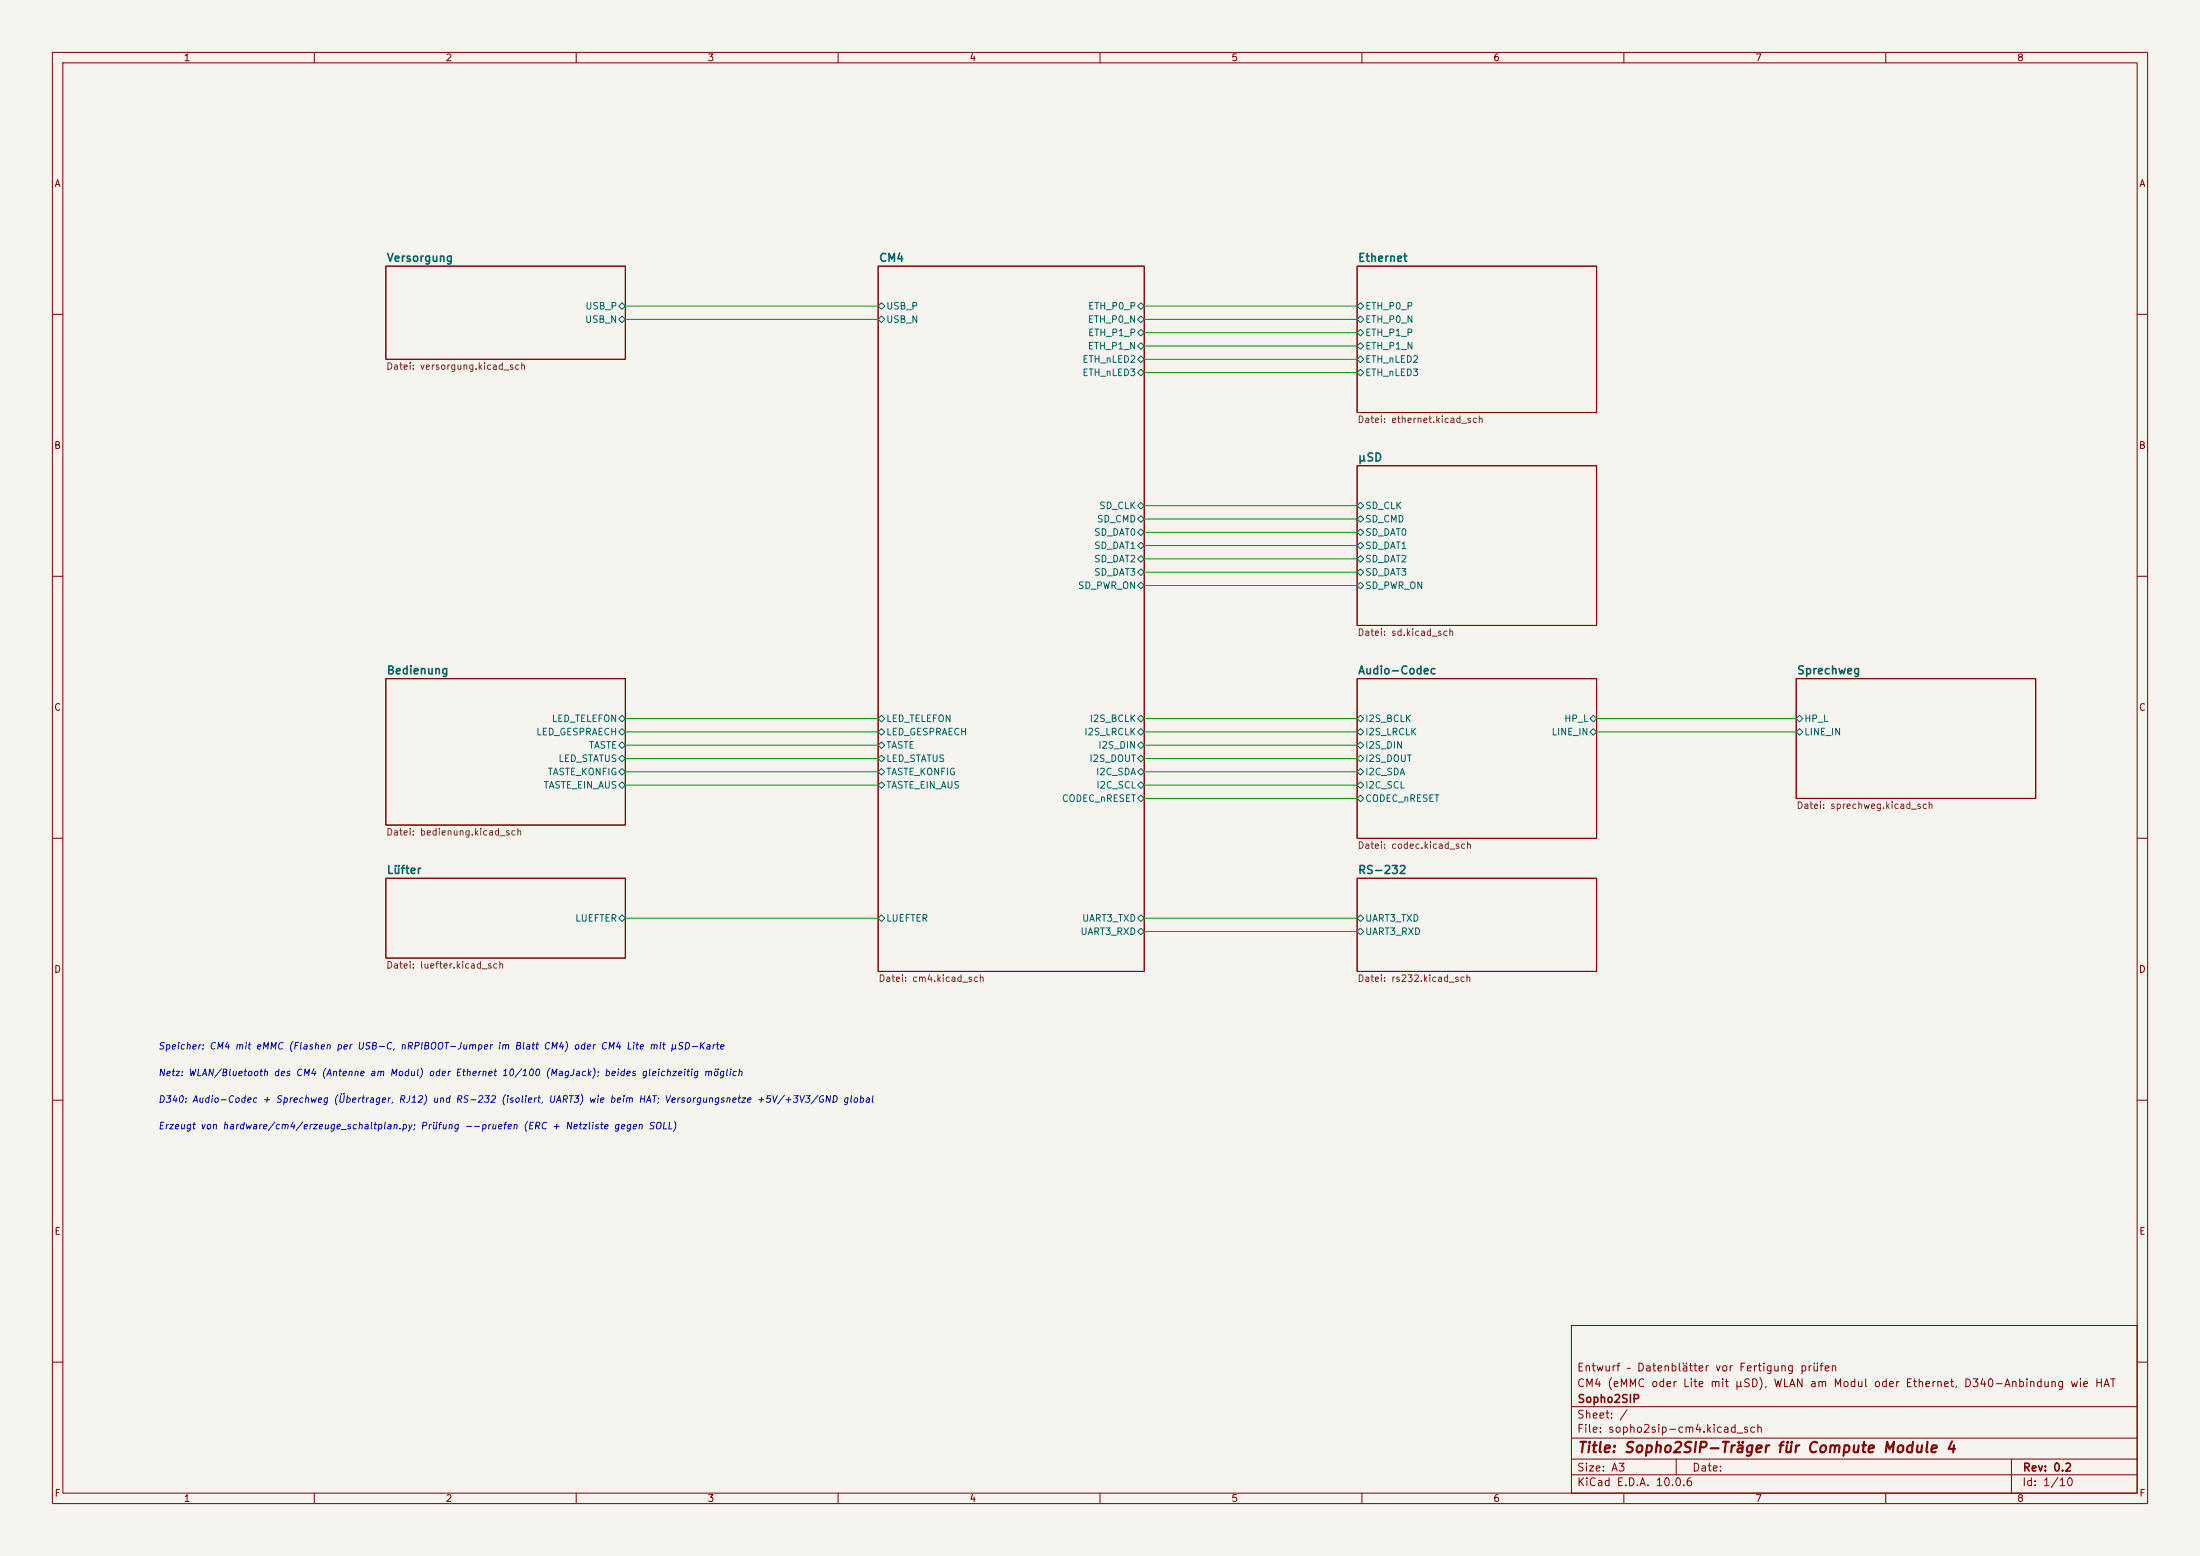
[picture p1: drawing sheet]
<svg xmlns="http://www.w3.org/2000/svg" width="420mm" height="297mm" viewBox="0 0 420 297" stroke-linecap="round" stroke-linejoin="round" font-family="sans-serif">
<path d="M0 0h420v297h-420z" fill="#f5f4ef" stroke="#f5f4ef" stroke-width=".19"/>
<g fill="none" stroke="#840000" stroke-width=".19">
<path d="M10 10h400v277h-400zM12 12h396v273h-396zM60 10v2M110 10v2M160 10v2M210 10v2M260 10v2M310 10v2M360 10v2M73.7 50.8h45.7v17.8h-45.7zM167.6 50.8h50.8v134.6h-50.8zM259.1 50.8h45.7v27.9h-45.7z"/>
<path d="M10 60h2M408 60h2M259.1 88.9h45.7v30.5h-45.7zM10 110h2M408 110h2M73.7 129.5h45.7v28h-45.7zM259.1 129.5h45.7v30.5h-45.7zM342.9 129.5h45.7v22.9h-45.7zM10 160h2M408 160h2M73.7 167.6h45.7v15.3h-45.7zM259.1 167.6h45.7v17.8h-45.7z"/>
<path d="M10 210h2M408 210h2M300 253h108v32h-108zM10 260h2M300 278.5h108M300 274.5h108M300 268.5h108M320 278.5v3M384 278.5v6.5M408 260h2M60 285v2M110 285v2"/>
<path d="M160 285v2M210 285v2M260 285v2M300 281.5h108M310 285v2M360 285v2"/>
</g>
<g fill="none" stroke="#006464" stroke-width=".19">
<path d="M118.1 58.4l.6-.6 .7 .6-.7 .7zM167.6 58.4l.7-.6 .6 .6-.6 .7zM217.2 58.4l.6-.6 .6 .6-.6 .7zM259.1 58.4l.6-.6 .6 .6-.6 .7zM118.1 61l.6-.7 .7 .7-.7 .6zM167.6 61l.7-.7 .6 .7-.6 .6zM217.2 61l.6-.7 .6 .7-.6 .6zM217.2 66l.6-.6 .6 .6-.6 .7zM217.2 68.6l.6-.7 .6 .7-.6 .6zM217.2 71.1l.6-.6 .6 .6-.6 .7zM217.8 62.9l.6 .6-.6 .6-.6-.6zM259.1 61l.6-.7 .6 .7-.6 .6z"/>
<path d="M259.1 66l.6-.6 .6 .6-.6 .7zM259.1 68.6l.6-.7 .6 .7-.6 .6zM259.1 71.1l.6-.6 .6 .6-.6 .7zM259.7 62.9l.6 .6-.6 .6-.6-.6zM217.2 96.5l.6-.6 .6 .6-.6 .7zM217.2 99.1l.6-.7 .6 .7-.6 .6zM259.1 96.5l.6-.6 .6 .6-.6 .7zM259.1 99.1l.6-.7 .6 .7-.6 .6zM217.2 101.6l.6-.6 .6 .6-.6 .6zM217.2 104.1l.6-.6 .6 .6-.6 .7zM217.2 106.7l.6-.7 .6 .7-.6 .6zM217.2 109.2l.6-.6 .6 .6-.6 .7z"/>
<path d="M217.2 111.8l.6-.7 .6 .7-.6 .6zM259.1 101.6l.6-.6 .6 .6-.6 .6zM259.1 104.1l.6-.6 .6 .6-.6 .7zM259.1 106.7l.6-.7 .6 .7-.6 .6zM259.1 109.2l.6-.6 .6 .6-.6 .7zM259.1 111.8l.6-.7 .6 .7-.6 .6zM118.1 137.2l.6-.7 .7 .7-.7 .6zM118.1 139.7l.6-.6 .7 .6-.7 .6zM167.6 137.2l.7-.7 .6 .7-.6 .6zM167.6 139.7l.7-.6 .6 .6-.6 .6zM217.2 137.2l.6-.7 .6 .7-.6 .6zM217.2 139.7l.6-.6 .6 .6-.6 .6z"/>
<path d="M259.1 137.2l.6-.7 .6 .7-.6 .6zM259.1 139.7l.6-.6 .6 .6-.6 .6zM303.5 137.2l.7-.7 .6 .7-.6 .6zM303.5 139.7l.7-.6 .6 .6-.6 .6zM342.9 137.2l.6-.7 .7 .7-.7 .6zM342.9 139.7l.6-.6 .7 .6-.7 .6zM118.1 142.2l.6-.6 .7 .6-.7 .7zM118.1 144.8l.6-.7 .7 .7-.7 .6zM118.1 149.9l.6-.7 .7 .7-.7 .6zM118.7 146.7l.7 .6-.7 .7-.6-.7zM167.6 142.2l.7-.6 .6 .6-.6 .7zM167.6 149.9l.7-.7 .6 .7-.6 .6z"/>
<path d="M168.3 144.1l.6 .7-.6 .6-.7-.6zM168.3 146.7l.6 .6-.6 .7-.7-.7zM217.2 142.2l.6-.6 .6 .6-.6 .7zM217.2 147.3l.6-.6 .6 .6-.6 .7zM217.2 149.9l.6-.7 .6 .7-.6 .6zM217.2 152.4l.6-.6 .6 .6-.6 .6zM217.8 144.1l.6 .7-.6 .6-.6-.6zM259.1 142.2l.6-.6 .6 .6-.6 .7zM259.1 149.9l.6-.7 .6 .7-.6 .6zM259.1 152.4l.6-.6 .6 .6-.6 .6zM259.7 144.1l.6 .7-.6 .6-.6-.6zM259.7 146.7l.6 .6-.6 .7-.6-.7z"/>
<path d="M118.1 175.3l.6-.7 .7 .7-.7 .6zM167.6 175.3l.7-.7 .6 .7-.6 .6zM217.2 175.3l.6-.7 .6 .7-.6 .6zM217.2 177.8l.6-.6 .6 .6-.6 .6zM259.1 175.3l.6-.7 .6 .7-.6 .6zM259.1 177.8l.6-.6 .6 .6-.6 .6z"/>
</g>
<g fill="none" stroke="#009600" stroke-width=".19">
<path d="M119.4 58.4h48.2M218.4 58.4h40.7M119.4 61h48.2M218.4 68.6h40.7M218.4 61h40.7M218.4 71.1h40.7M218.4 66h40.7M218.4 63.5h40.7M218.4 96.5h40.7M218.4 99.1h40.7M218.4 109.2h40.7M218.4 101.6h40.7"/>
<path d="M218.4 104.1h40.7M218.4 106.7h40.7M218.4 111.8h40.7M119.4 137.2h48.2M119.4 139.7h48.2M218.4 137.2h40.7M218.4 139.7h40.7M304.8 137.2h38.1M304.8 139.7h38.1M119.4 147.3h48.2M119.4 142.2h48.2M119.4 144.8h48.2"/>
<path d="M119.4 149.9h48.2M218.4 152.4h40.7M218.4 147.3h40.7M218.4 142.2h40.7M218.4 144.8h40.7M218.4 149.9h40.7M119.4 175.3h48.2M218.4 175.3h40.7M218.4 177.8h40.7"/>
</g>
<text font-size="2" fill="#840000" x="301" y="277.8">Title: Sopho2SIP-Träger für Compute Module 4</text>
<g font-size="1.5" fill="#006464">
<text x="73.7" y="50.3">Versorgung</text>
<text x="167.7" y="50.3">CM4</text>
<text x="259.1" y="50.3">Ethernet</text>
<text x="259.1" y="88.4">µSD</text>
<text x="73.7" y="129.1">Bedienung</text>
<text x="259.1" y="129.1">Audio-Codec</text>
<text x="342.9" y="129.1">Sprechweg</text>
<text x="73.7" y="167.2">Lüfter</text>
<text x="259.1" y="167.2">RS-232</text>
</g>
<g font-size="1.5" fill="#840000">
<text x="300.9" y="262.1">Entwurf – Datenblätter vor Fertigung prüfen</text>
<text x="300.9" y="265.1">CM4 (eMMC oder Lite mit µSD), WLAN am Modul oder Ethernet, D340-Anbindung wie HAT</text>
<text x="301" y="268.1">Sopho2SIP</text>
<text x="300.9" y="273.8">File: sopho2sip-cm4.kicad_sch</text>
<text x="300.9" y="271.1">Sheet: /</text>
<text x="300.9" y="281.2">Size: A3</text>
<text x="322.9" y="281.2">Date:</text>
<text x="386" y="281.2">Rev: 0.2</text>
<text x="300.9" y="284">KiCad E.D.A. 10.0.6</text>
<text x="385.9" y="284">Id: 1/10</text>
</g>
<g font-size="1.3" fill="#840000">
<text x="35" y="12">1</text>
<text x="85" y="12">2</text>
<text x="135" y="12">3</text>
<text x="185" y="12">4</text>
<text x="235" y="12">5</text>
<text x="285" y="12">6</text>
<text x="335" y="12">7</text>
<text x="385" y="12">8</text>
<text x="10.3" y="36">A</text>
<text x="408.3" y="36">A</text>
<text x="10.2" y="86">B</text>
<text x="408.2" y="86">B</text>
<text x="10.2" y="136">C</text>
<text x="408.2" y="136">C</text>
<text x="10.2" y="186">D</text>
<text x="408.2" y="186">D</text>
<text x="10.3" y="236">E</text>
<text x="408.3" y="236">E</text>
<text x="10.3" y="286">F</text>
<text x="35" y="287">1</text>
<text x="85" y="287">2</text>
<text x="135" y="287">3</text>
<text x="185" y="287">4</text>
<text x="235" y="287">5</text>
<text x="285" y="287">6</text>
<text x="335" y="287">7</text>
<text x="385" y="287">8</text>
<text x="408.3" y="286">F</text>
</g>
<g font-size="1.3" fill="#006464">
<text x="111.6" y="59.4">USB_P</text>
<text x="169.1" y="59.4">USB_P</text>
<text x="207.6" y="59.4">ETH_P0_P</text>
<text x="260.5" y="59.4">ETH_P0_P</text>
<text x="111.6" y="61.9">USB_N</text>
<text x="169.1" y="61.9">USB_N</text>
<text x="207.6" y="61.9">ETH_P0_N</text>
<text x="207.6" y="64.5">ETH_P1_P</text>
<text x="260.5" y="61.9">ETH_P0_N</text>
<text x="260.5" y="64.5">ETH_P1_P</text>
<text x="206.5" y="69.5">ETH_nLED2</text>
<text x="207.6" y="67">ETH_P1_N</text>
<text x="260.5" y="67">ETH_P1_N</text>
<text x="260.5" y="69.5">ETH_nLED2</text>
<text x="206.5" y="72.1">ETH_nLED3</text>
<text x="260.5" y="72.1">ETH_nLED3</text>
<text x="209.3" y="100">SD_CMD</text>
<text x="209.7" y="97.5">SD_CLK</text>
<text x="260.5" y="97.5">SD_CLK</text>
<text x="260.5" y="100">SD_CMD</text>
<text x="208.8" y="102.6">SD_DAT0</text>
<text x="208.8" y="105.1">SD_DAT1</text>
<text x="208.8" y="107.6">SD_DAT2</text>
<text x="260.5" y="102.6">SD_DAT0</text>
<text x="260.5" y="105.1">SD_DAT1</text>
<text x="260.5" y="107.6">SD_DAT2</text>
<text x="205.7" y="112.7">SD_PWR_ON</text>
<text x="208.8" y="110.2">SD_DAT3</text>
<text x="260.5" y="110.2">SD_DAT3</text>
<text x="260.5" y="112.7">SD_PWR_ON</text>
<text x="102.3" y="140.7">LED_GESPRAECH</text>
<text x="105.2" y="138.1">LED_TELEFON</text>
<text x="112.3" y="143.2">TASTE</text>
<text x="169.1" y="138.1">LED_TELEFON</text>
<text x="169.1" y="140.7">LED_GESPRAECH</text>
<text x="169.1" y="143.2">TASTE</text>
<text x="206.9" y="140.7">I2S_LRCLK</text>
<text x="207.9" y="138.1">I2S_BCLK</text>
<text x="209.6" y="143.2">I2S_DIN</text>
<text x="260.5" y="138.1">I2S_BCLK</text>
<text x="260.5" y="140.7">I2S_LRCLK</text>
<text x="260.5" y="143.2">I2S_DIN</text>
<text x="296.1" y="140.7">LINE_IN</text>
<text x="298.5" y="138.1">HP_L</text>
<text x="344.3" y="138.1">HP_L</text>
<text x="344.3" y="140.7">LINE_IN</text>
<text x="104.4" y="148.3">TASTE_KONFIG</text>
<text x="106.5" y="145.7">LED_STATUS</text>
<text x="169.1" y="145.7">LED_STATUS</text>
<text x="169.1" y="148.3">TASTE_KONFIG</text>
<text x="207.9" y="145.7">I2S_DOUT</text>
<text x="209.1" y="148.3">I2C_SDA</text>
<text x="260.5" y="145.7">I2S_DOUT</text>
<text x="260.5" y="148.3">I2C_SDA</text>
<text x="103.7" y="150.8">TASTE_EIN_AUS</text>
<text x="169.1" y="150.8">TASTE_EIN_AUS</text>
<text x="202.6" y="153.4">CODEC_nRESET</text>
<text x="209.2" y="150.8">I2C_SCL</text>
<text x="260.5" y="150.8">I2C_SCL</text>
<text x="260.5" y="153.4">CODEC_nRESET</text>
<text x="109.7" y="176.2">LUEFTER</text>
<text x="169.1" y="176.2">LUEFTER</text>
<text x="206.2" y="178.8">UART3_RXD</text>
<text x="206.5" y="176.2">UART3_TXD</text>
<text x="260.5" y="176.2">UART3_TXD</text>
<text x="260.5" y="178.8">UART3_RXD</text>
</g>
<g font-size="1.3" fill="#725600">
<text x="73.6" y="70.9">Datei: versorgung.kicad_sch</text>
<text x="259.1" y="81">Datei: ethernet.kicad_sch</text>
<text x="259.1" y="121.7">Datei: sd.kicad_sch</text>
<text x="342.9" y="154.7">Datei: sprechweg.kicad_sch</text>
<text x="73.6" y="159.8">Datei: bedienung.kicad_sch</text>
<text x="259.1" y="162.3">Datei: codec.kicad_sch</text>
<text x="73.6" y="185.2">Datei: luefter.kicad_sch</text>
<text x="167.6" y="187.7">Datei: cm4.kicad_sch</text>
<text x="259.1" y="187.7">Datei: rs232.kicad_sch</text>
</g>
<g font-size="1.3" fill="#0000c2">
<text x="30.1" y="200.6">Speicher: CM4 mit eMMC (Flashen per USB-C,</text>
<text x="76.3" y="200.6">nRPIBOOT-Jumper im Blatt CM4) oder CM4 Lite mit µSD-Karte</text>
<text x="30.1" y="205.7">Netz: WLAN/Bluetooth des CM4 (Antenne am Modul) oder Ethernet 10/100 (MagJack); beides gleichzeitig möglich</text>
<text x="30.1" y="210.8">D340: Audio-Codec + Sprechweg (Übertrager,</text>
<text x="30.1" y="215.9">Erzeugt von hardware/cm4/erzeuge_schaltplan.py; Prüfung --pruefen (ERC + Netzliste gegen SOLL)</text>
<text x="76" y="210.8">RJ12) und RS-232 (isoliert,</text>
<text x="104.6" y="210.8">UART3) wie beim HAT; Versorgungsnetze +5V/+3V3/GND global</text>
</g>
</svg>
